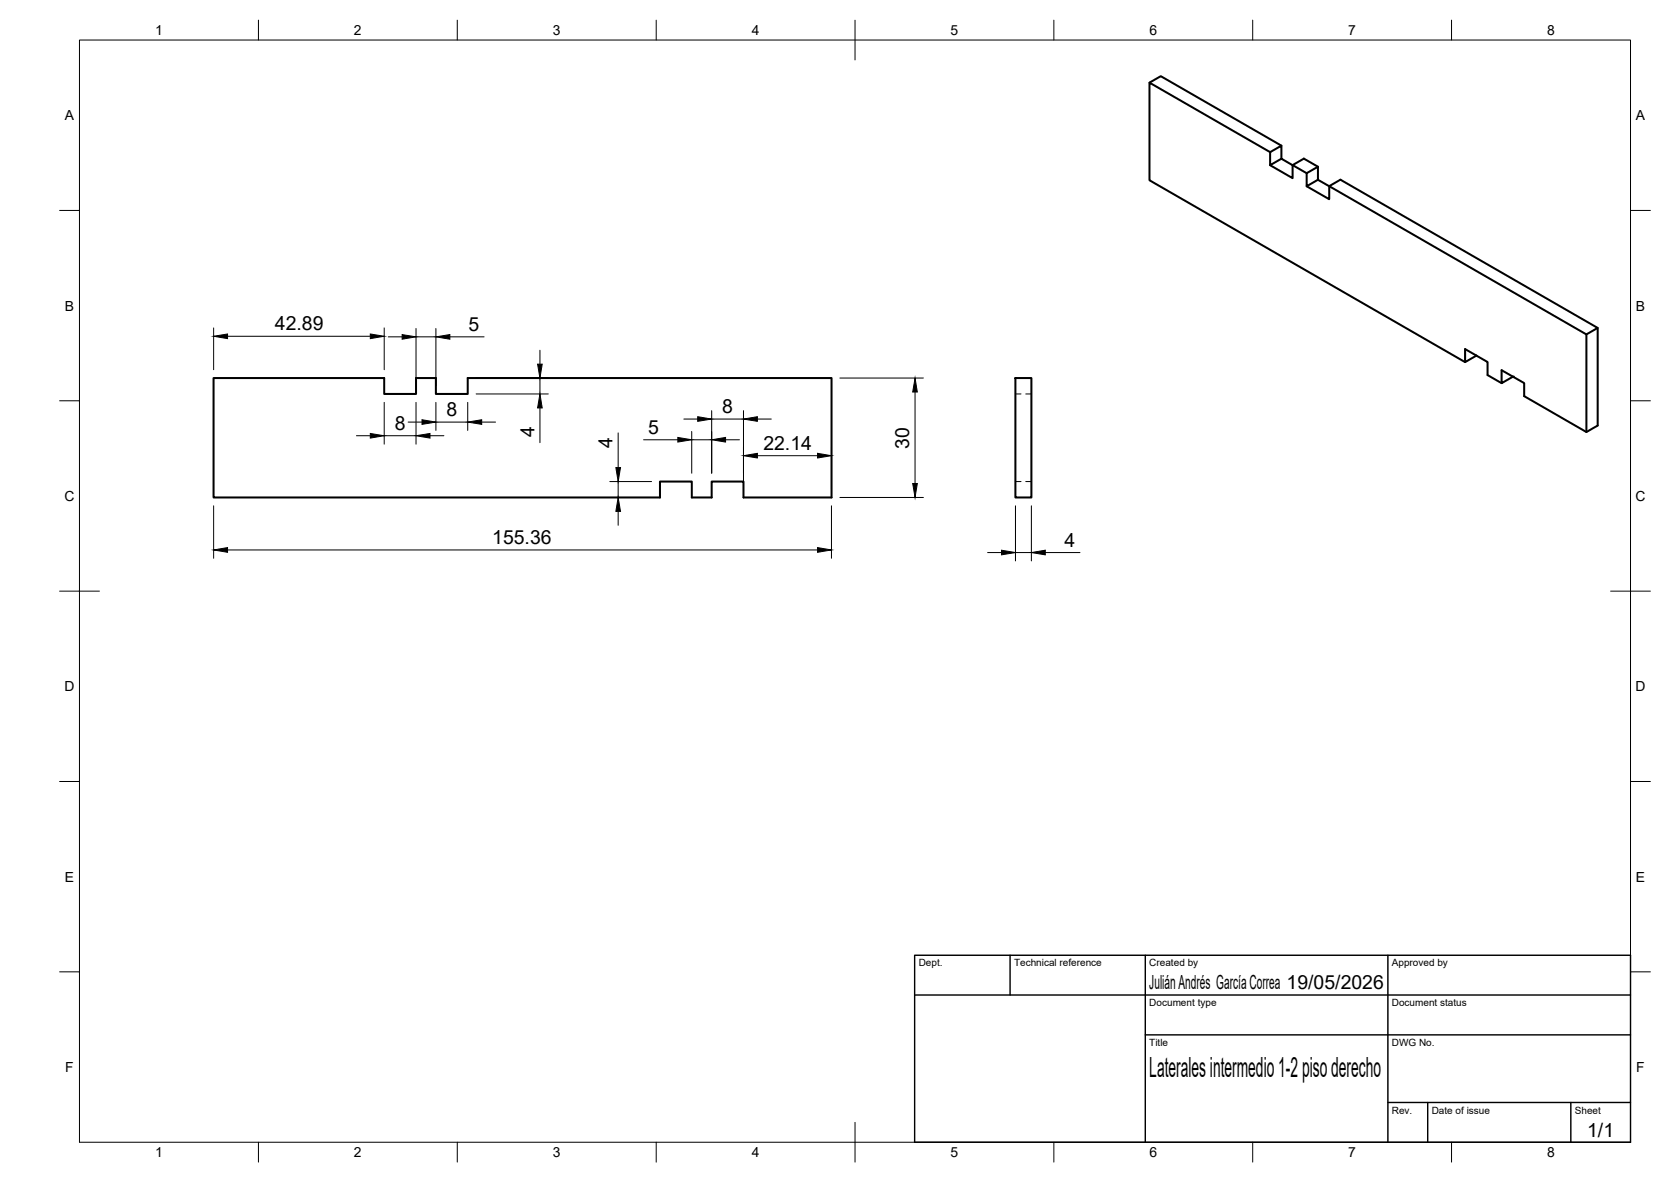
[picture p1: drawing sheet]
<svg xmlns="http://www.w3.org/2000/svg" width="420mm" height="297mm" viewBox="0 0 420 297" stroke-linecap="round" stroke-linejoin="round" font-family="sans-serif">
<!-- layer: Visible -->
<path d="M289 20.8l2.9-1.7 30.3 17.5M319.4 38.2l-30.4-17.4v24.5l79.4 45.7M322.2 39.9v-3.3l-2.8 1.6v3.3l2.8-1.6 6.3 3.6M319.4 41.5l5.6 3.3v-3.3l2.9-1.6 3.5 2M328.5 46.8l5.7 3.3v-3.3l2.8-1.6 64.7 37.2-2.8 1.6M331.4 45.2v-3.3l-2.9 1.6v3.3l2.9-1.6 2.8 1.6M334.2 46.8l64.7 37.2v24.6M53.7 95h42.9v4h8v-4h5v4h8v-4h91.5v30h-22.2v-4h-8v4h-5v-4h-8v4h-112.2zM255.3 95h4v30h-4zM371.2 89.4l-2.8 1.6v-3.3l5.6 3.3v3.3l3.6 2M401.7 82.4v24.5l-2.8 1.7-15.7-9v-3.3l-5.6-3.3v3.3l2.8-1.6" fill="none" stroke="#000" stroke-width=".51"/>
<!-- layer: Hidden -->
<path d="M255.3 99h1.4M257.9 99h1.4M255.3 121h1.4M257.9 121h1.4" fill="none" stroke="#000" stroke-width=".25"/>
<!-- layer: Visible -->
<circle cx="380.4" cy="94.7" r=".25" fill="#000"/>
<!-- layer: BORDER -->
<g fill="none" stroke="#000" stroke-width=".25">
<path d="M20 10.1h390v276.9h-390zM65 5.1v5M115 5.1v5M165 5.1v5M215 5.1v10M265 5.1v5M315 5.1v5M365 5.1v5M15 52.9h5M410 52.9h5M15 100.7h5M410 100.7h5"/>
<path d="M15 148.6h10M405 148.6h10M15 196.4h5M410 196.4h5M15 244.2h5M410 244.2h5M65 287v5M115 287v5M165 287v5M215 282.1v9.9M265 287v5M315 287v5"/>
<path d="M365 287v5"/>
</g>
<!-- layer: TITLEBLOCK -->
<path d="M230 240.1h180v46.9h-180zM230 250h180M254 240.1v9.9M288 240.1v46.9M349 240.1v46.9M288 260.1h122M349 277.1h61M359 277.1v9.9M395 277.1v9.9" fill="none" stroke="#000" stroke-width=".36"/>
<!-- layer: FD_Dimensions -->
<g fill="none" stroke="#000" stroke-width=".25">
<path d="M53.7 82.4v10.5M57.2 84.5h35.9M96.6 82.4v10.5M97.6 84.7h3.5M104.6 82.6v14.3M104.6 84.7h5M109.6 82.6v14.3M113.1 84.7h8.6M119.7 95h18.2M119.7 99h18.2M135.8 88v3.5M135.8 95v4"/>
<path d="M211.2 95h21M230.1 98.5v23M89.6 109.5h3.5M96.6 101.1v10.5M96.6 109.5h8M102.6 106.1h3.5M104.6 101.1v10.5M108.1 109.5h3.5M109.6 101.1v7.1M109.6 106.1h8M117.6 101.1v7.1M121.1 106.1h3.5"/>
<path d="M135.8 102.5v8.7M155.4 108.8v8.7M161.8 110.5h8.6M171.9 105.3h3.5M173.9 108.4v10.5M173.9 110.5h5M178.9 103.2v15.7M178.9 105.3h8M182.4 110.5h3.5M186.9 103.2v19.7M190.4 114.5h15.2M190.4 105.3h3.5"/>
<path d="M209.1 112.4v10.5M53.7 127.1v13.2M57.2 138.2h148.4M153.3 125h10.5M153.3 121h10.5M155.4 121v4M155.4 128.5v3.5M209.1 127.1v13.2M211.2 125h21M248.3 138.9h3.5M255.3 127.1v13.9M255.3 138.9h4"/>
<path d="M259.3 127.1v13.9M262.8 138.9h8.7"/>
</g>
<g fill="#000" stroke="#000" stroke-width=".25">
<path d="M53.7 84.5l3.5-.6v1.2zM93.1 83.9l3.5 .6-3.5 .6zM101.1 84.1l3.5 .6-3.5 .5zM109.6 84.7l3.5-.6v1.1zM135.2 91.5h1.1l-.5 3.5zM230.1 95l.6 3.5h-1.2zM93.1 108.9l3.5 .6-3.5 .6zM106.1 105.5l3.5 .6-3.5 .5zM104.6 109.5l3.5-.6v1.2zM117.6 106.1l3.5-.6v1.1zM135.8 99l.5 3.5h-1.1zM154.9 117.5h1.1l-.6 3.5z"/>
<path d="M170.4 109.9l3.5 .6-3.5 .6zM175.4 104.7l3.5 .6-3.5 .6zM178.9 110.5l3.5-.6v1.2zM186.9 114.5l3.5-.6v1.2zM186.9 105.3l3.5-.6v1.2zM205.6 113.9l3.5 .6-3.5 .6zM53.7 138.2l3.5-.6v1.2zM155.4 125l.6 3.5h-1.1zM205.6 137.6l3.5 .6-3.5 .6zM229.5 121.5h1.2l-.6 3.5zM251.8 138.3l3.5 .6-3.5 .5zM259.3 138.9l3.5-.6v1.1z"/>
</g>
<text font-size="7" x="289" y="270.6">Laterales intermedio 1-2 piso derecho</text>
<g font-size="4.9">
<text x="69.1" y="83">42.89</text>
<text x="117.8" y="83.2">5</text>
<text x="112.3" y="104.6">8</text>
<text x="181.6" y="103.9">8</text>
<text x="99.3" y="108.1">8</text>
<text x="134.4" y="109.9" transform="rotate(-90 134.4 109.9)">4</text>
<text x="154" y="112.7" transform="rotate(-90 154 112.7)">4</text>
<text x="163" y="109.1">5</text>
<text x="191.9" y="113.1">22.14</text>
<text x="228.6" y="112.7" transform="rotate(-90 228.6 112.7)">30</text>
<text x="123.8" y="136.7">155.36</text>
<text x="267.7" y="137.4">4</text>
<text x="289" y="248.5">Julián Andrés García Correa 19/05/2026</text>
<text x="399.1" y="285.7">1/1</text>
</g>
<g font-size="3.5">
<text x="39" y="8.8">1</text>
<text x="89" y="8.8">2</text>
<text x="139" y="8.8">3</text>
<text x="189" y="8.8">4</text>
<text x="239" y="8.8">5</text>
<text x="289" y="8.8">6</text>
<text x="339" y="8.8">7</text>
<text x="389" y="8.8">8</text>
<text x="16.3" y="30.2">A</text>
<text x="411.3" y="30.2">A</text>
<text x="16.3" y="78">B</text>
<text x="411.3" y="78">B</text>
<text x="16.2" y="125.9">C</text>
<text x="411.2" y="125.9">C</text>
<text x="16.2" y="173.7">D</text>
<text x="411.2" y="173.7">D</text>
<text x="16.3" y="221.6">E</text>
<text x="411.3" y="221.6">E</text>
<text x="16.4" y="269.4">F</text>
<text x="411.4" y="269.4">F</text>
<text x="39" y="290.8">1</text>
<text x="89" y="290.8">2</text>
<text x="139" y="290.8">3</text>
<text x="189" y="290.8">4</text>
<text x="239" y="290.8">5</text>
<text x="289" y="290.8">6</text>
<text x="339" y="290.8">7</text>
<text x="389" y="290.8">8</text>
</g>
<g font-size="2.5">
<text x="231" y="242.9">Dept.</text>
<text x="255" y="242.9">Technical reference</text>
<text x="289" y="242.9">Created by</text>
<text x="350" y="242.9">Approved by</text>
<text x="289" y="252.8">Document type</text>
<text x="350" y="252.8">Document status</text>
<text x="289" y="262.9">Title</text>
<text x="350" y="262.9">DWG No.</text>
<text x="350" y="279.9">Rev.</text>
<text x="360" y="279.9">Date of issue</text>
<text x="396" y="279.9">Sheet</text>
</g>
</svg>
